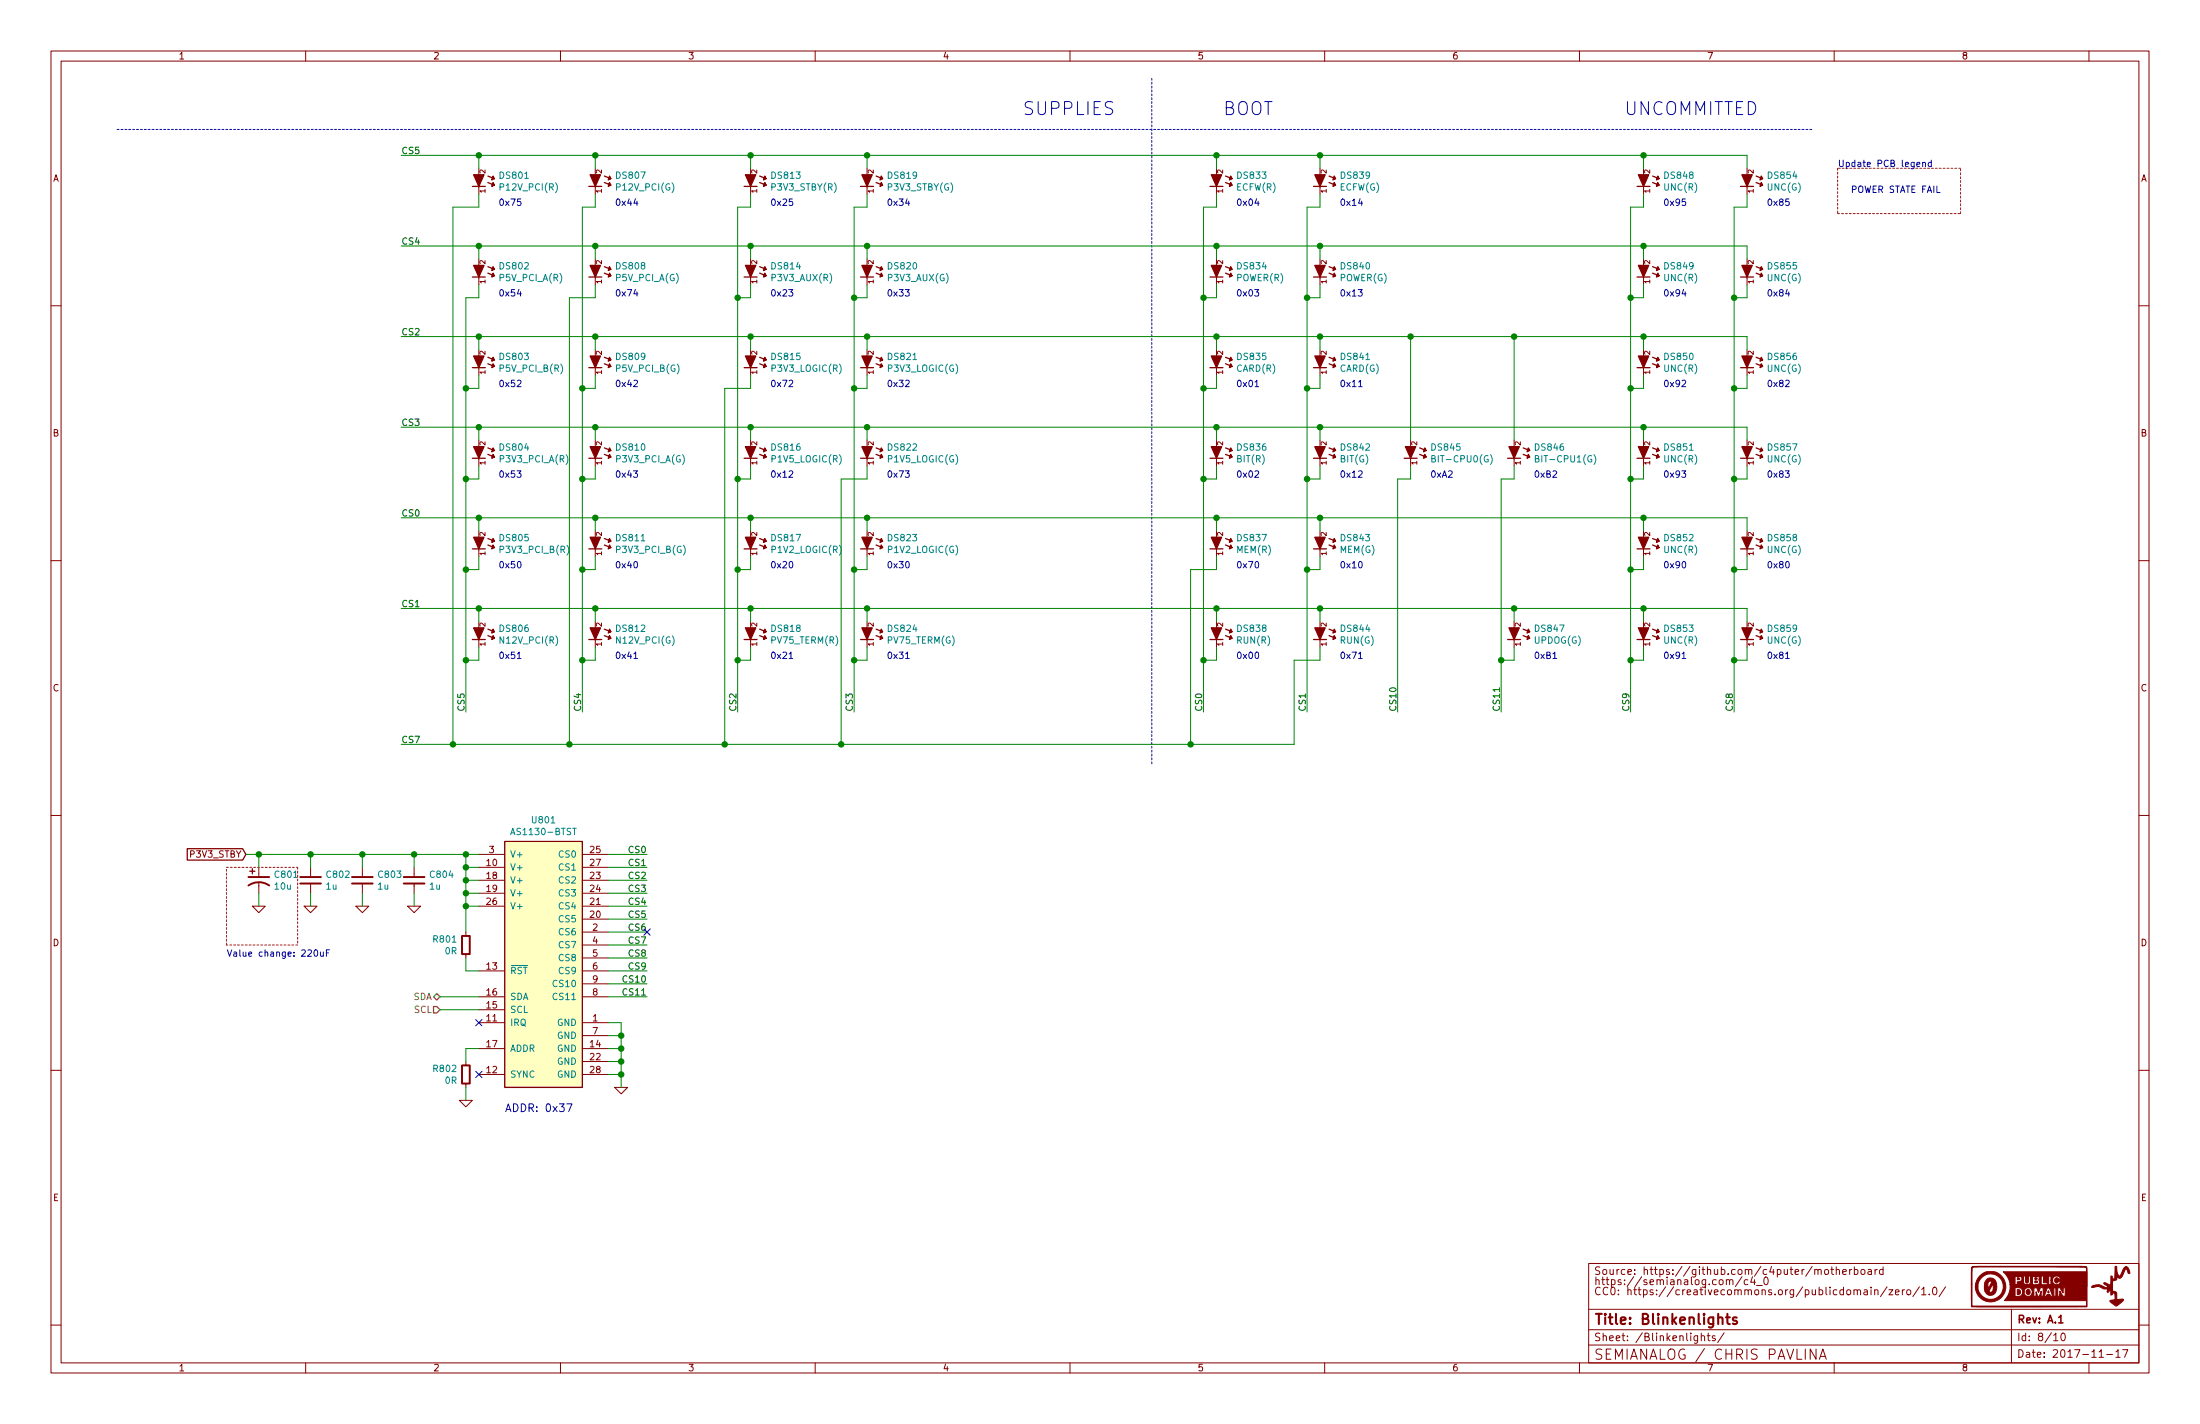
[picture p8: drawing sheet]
EESchema Schematic File Version 4
LIBS:motherboard-cache
EELAYER 26 0
EELAYER END
$Descr B 17000 11000
encoding utf-8
Sheet 8 10
Title "Blinkenlights"
Date "2017-11-17"
Rev "A.1"
Comp "SEMIANALOG / CHRIS PAVLINA"
Comment1 ""
Comment2 "CC0: https://creativecommons.org/publicdomain/zero/1.0/"
Comment3 "https://semianalog.com/c4_0"
Comment4 "Source: https://github.com/c4puter/motherboard"
$EndDescr
$Comp
L semi-opto-generic:LED-0603 DS833
U 1 1
P 9400 1400
F 0 "DS833" H 9550 1446 50  0000 L CNN
F 1 "ECFW(R)" H 9550 1355 50  0000 L CNN
F 2 "smd-semi:LED-0603" H 9400 1250 50  0001 C CNN
F 3 "" H 9400 1400 60  0000 C CNN
F 4 "LED RED [0603]" H 9400 1150 60  0001 C CNN "BOM"
	1    9400 1400
	1    0    0    -1  
$EndComp
$Comp
L semi-opto-generic:LED-0603 DS839
U 1 1
P 10200 1400
F 0 "DS839" H 10350 1446 50  0000 L CNN
F 1 "ECFW(G)" H 10350 1355 50  0000 L CNN
F 2 "smd-semi:LED-0603" H 10200 1250 50  0001 C CNN
F 3 "" H 10200 1400 60  0000 C CNN
F 4 "LED GREEN [0603]" H 10200 1150 60  0001 C CNN "BOM"
	1    10200 1400
	1    0    0    -1  
$EndComp
$Comp
L semi-opto-generic:LED-0603 DS834
U 1 1
P 9400 2100
F 0 "DS834" H 9550 2146 50  0000 L CNN
F 1 "POWER(R)" H 9550 2055 50  0000 L CNN
F 2 "smd-semi:LED-0603" H 9400 1950 50  0001 C CNN
F 3 "" H 9400 2100 60  0000 C CNN
F 4 "LED RED [0603]" H 9400 1850 60  0001 C CNN "BOM"
	1    9400 2100
	1    0    0    -1  
$EndComp
$Comp
L semi-opto-generic:LED-0603 DS840
U 1 1
P 10200 2100
F 0 "DS840" H 10350 2146 50  0000 L CNN
F 1 "POWER(G)" H 10350 2055 50  0000 L CNN
F 2 "smd-semi:LED-0603" H 10200 1950 50  0001 C CNN
F 3 "" H 10200 2100 60  0000 C CNN
F 4 "LED GREEN [0603]" H 10200 1850 60  0001 C CNN "BOM"
	1    10200 2100
	1    0    0    -1  
$EndComp
$Comp
L semi-opto-generic:LED-0603 DS835
U 1 1
P 9400 2800
F 0 "DS835" H 9550 2846 50  0000 L CNN
F 1 "CARD(R)" H 9550 2755 50  0000 L CNN
F 2 "smd-semi:LED-0603" H 9400 2650 50  0001 C CNN
F 3 "" H 9400 2800 60  0000 C CNN
F 4 "LED RED [0603]" H 9400 2550 60  0001 C CNN "BOM"
	1    9400 2800
	1    0    0    -1  
$EndComp
$Comp
L semi-opto-generic:LED-0603 DS841
U 1 1
P 10200 2800
F 0 "DS841" H 10350 2846 50  0000 L CNN
F 1 "CARD(G)" H 10350 2755 50  0000 L CNN
F 2 "smd-semi:LED-0603" H 10200 2650 50  0001 C CNN
F 3 "" H 10200 2800 60  0000 C CNN
F 4 "LED GREEN [0603]" H 10200 2550 60  0001 C CNN "BOM"
	1    10200 2800
	1    0    0    -1  
$EndComp
$Comp
L semi-opto-generic:LED-0603 DS845
U 1 1
P 10900 3500
F 0 "DS845" H 11050 3546 50  0000 L CNN
F 1 "BIT-CPU0(G)" H 11050 3455 50  0000 L CNN
F 2 "smd-semi:LED-0603" H 10900 3350 50  0001 C CNN
F 3 "" H 10900 3500 60  0000 C CNN
F 4 "LED GREEN [0603]" H 10900 3250 60  0001 C CNN "BOM"
	1    10900 3500
	1    0    0    -1  
$EndComp
$Comp
L semi-opto-generic:LED-0603 DS846
U 1 1
P 11700 3500
F 0 "DS846" H 11850 3546 50  0000 L CNN
F 1 "BIT-CPU1(G)" H 11850 3455 50  0000 L CNN
F 2 "smd-semi:LED-0603" H 11700 3350 50  0001 C CNN
F 3 "" H 11700 3500 60  0000 C CNN
F 4 "LED GREEN [0603]" H 11700 3250 60  0001 C CNN "BOM"
	1    11700 3500
	1    0    0    -1  
$EndComp
$Comp
L semi-opto-generic:LED-0603 DS836
U 1 1
P 9400 3500
F 0 "DS836" H 9550 3546 50  0000 L CNN
F 1 "BIT(R)" H 9550 3455 50  0000 L CNN
F 2 "smd-semi:LED-0603" H 9400 3350 50  0001 C CNN
F 3 "" H 9400 3500 60  0000 C CNN
F 4 "LED RED [0603]" H 9400 3250 60  0001 C CNN "BOM"
	1    9400 3500
	1    0    0    -1  
$EndComp
$Comp
L semi-opto-generic:LED-0603 DS842
U 1 1
P 10200 3500
F 0 "DS842" H 10350 3546 50  0000 L CNN
F 1 "BIT(G)" H 10350 3455 50  0000 L CNN
F 2 "smd-semi:LED-0603" H 10200 3350 50  0001 C CNN
F 3 "" H 10200 3500 60  0000 C CNN
F 4 "LED GREEN [0603]" H 10200 3250 60  0001 C CNN "BOM"
	1    10200 3500
	1    0    0    -1  
$EndComp
$Comp
L semi-opto-generic:LED-0603 DS837
U 1 1
P 9400 4200
F 0 "DS837" H 9550 4246 50  0000 L CNN
F 1 "MEM(R)" H 9550 4155 50  0000 L CNN
F 2 "smd-semi:LED-0603" H 9400 4050 50  0001 C CNN
F 3 "" H 9400 4200 60  0000 C CNN
F 4 "LED RED [0603]" H 9400 3950 60  0001 C CNN "BOM"
	1    9400 4200
	1    0    0    -1  
$EndComp
$Comp
L semi-opto-generic:LED-0603 DS843
U 1 1
P 10200 4200
F 0 "DS843" H 10350 4246 50  0000 L CNN
F 1 "MEM(G)" H 10350 4155 50  0000 L CNN
F 2 "smd-semi:LED-0603" H 10200 4050 50  0001 C CNN
F 3 "" H 10200 4200 60  0000 C CNN
F 4 "LED GREEN [0603]" H 10200 3950 60  0001 C CNN "BOM"
	1    10200 4200
	1    0    0    -1  
$EndComp
$Comp
L semi-opto-generic:LED-0603 DS847
U 1 1
P 11700 4900
F 0 "DS847" H 11850 4946 50  0000 L CNN
F 1 "UPDOG(G)" H 11850 4855 50  0000 L CNN
F 2 "smd-semi:LED-0603" H 11700 4750 50  0001 C CNN
F 3 "" H 11700 4900 60  0000 C CNN
F 4 "LED GREEN [0603]" H 11700 4650 60  0001 C CNN "BOM"
	1    11700 4900
	1    0    0    -1  
$EndComp
$Comp
L semi-opto-generic:LED-0603 DS838
U 1 1
P 9400 4900
F 0 "DS838" H 9550 4946 50  0000 L CNN
F 1 "RUN(R)" H 9550 4855 50  0000 L CNN
F 2 "smd-semi:LED-0603" H 9400 4750 50  0001 C CNN
F 3 "" H 9400 4900 60  0000 C CNN
F 4 "LED RED [0603]" H 9400 4650 60  0001 C CNN "BOM"
	1    9400 4900
	1    0    0    -1  
$EndComp
$Comp
L semi-opto-generic:LED-0603 DS844
U 1 1
P 10200 4900
F 0 "DS844" H 10350 4946 50  0000 L CNN
F 1 "RUN(G)" H 10350 4855 50  0000 L CNN
F 2 "smd-semi:LED-0603" H 10200 4750 50  0001 C CNN
F 3 "" H 10200 4900 60  0000 C CNN
F 4 "LED GREEN [0603]" H 10200 4650 60  0001 C CNN "BOM"
	1    10200 4900
	1    0    0    -1  
$EndComp
$Comp
L semi-opto-generic:LED-0603 DS848
U 1 1
P 12700 1400
F 0 "DS848" H 12850 1446 50  0000 L CNN
F 1 "UNC(R)" H 12850 1355 50  0000 L CNN
F 2 "smd-semi:LED-0603" H 12700 1250 50  0001 C CNN
F 3 "" H 12700 1400 60  0000 C CNN
F 4 "LED RED [0603]" H 12700 1150 60  0001 C CNN "BOM"
	1    12700 1400
	1    0    0    -1  
$EndComp
$Comp
L semi-opto-generic:LED-0603 DS854
U 1 1
P 13500 1400
F 0 "DS854" H 13650 1446 50  0000 L CNN
F 1 "UNC(G)" H 13650 1355 50  0000 L CNN
F 2 "smd-semi:LED-0603" H 13500 1250 50  0001 C CNN
F 3 "" H 13500 1400 60  0000 C CNN
F 4 "LED GREEN [0603]" H 13500 1150 60  0001 C CNN "BOM"
	1    13500 1400
	1    0    0    -1  
$EndComp
$Comp
L semi-opto-generic:LED-0603 DS849
U 1 1
P 12700 2100
F 0 "DS849" H 12850 2146 50  0000 L CNN
F 1 "UNC(R)" H 12850 2055 50  0000 L CNN
F 2 "smd-semi:LED-0603" H 12700 1950 50  0001 C CNN
F 3 "" H 12700 2100 60  0000 C CNN
F 4 "LED RED [0603]" H 12700 1850 60  0001 C CNN "BOM"
	1    12700 2100
	1    0    0    -1  
$EndComp
$Comp
L semi-opto-generic:LED-0603 DS855
U 1 1
P 13500 2100
F 0 "DS855" H 13650 2146 50  0000 L CNN
F 1 "UNC(G)" H 13650 2055 50  0000 L CNN
F 2 "smd-semi:LED-0603" H 13500 1950 50  0001 C CNN
F 3 "" H 13500 2100 60  0000 C CNN
F 4 "LED GREEN [0603]" H 13500 1850 60  0001 C CNN "BOM"
	1    13500 2100
	1    0    0    -1  
$EndComp
$Comp
L semi-opto-generic:LED-0603 DS850
U 1 1
P 12700 2800
F 0 "DS850" H 12850 2846 50  0000 L CNN
F 1 "UNC(R)" H 12850 2755 50  0000 L CNN
F 2 "smd-semi:LED-0603" H 12700 2650 50  0001 C CNN
F 3 "" H 12700 2800 60  0000 C CNN
F 4 "LED RED [0603]" H 12700 2550 60  0001 C CNN "BOM"
	1    12700 2800
	1    0    0    -1  
$EndComp
$Comp
L semi-opto-generic:LED-0603 DS856
U 1 1
P 13500 2800
F 0 "DS856" H 13650 2846 50  0000 L CNN
F 1 "UNC(G)" H 13650 2755 50  0000 L CNN
F 2 "smd-semi:LED-0603" H 13500 2650 50  0001 C CNN
F 3 "" H 13500 2800 60  0000 C CNN
F 4 "LED GREEN [0603]" H 13500 2550 60  0001 C CNN "BOM"
	1    13500 2800
	1    0    0    -1  
$EndComp
$Comp
L semi-opto-generic:LED-0603 DS851
U 1 1
P 12700 3500
F 0 "DS851" H 12850 3546 50  0000 L CNN
F 1 "UNC(R)" H 12850 3455 50  0000 L CNN
F 2 "smd-semi:LED-0603" H 12700 3350 50  0001 C CNN
F 3 "" H 12700 3500 60  0000 C CNN
F 4 "LED RED [0603]" H 12700 3250 60  0001 C CNN "BOM"
	1    12700 3500
	1    0    0    -1  
$EndComp
$Comp
L semi-opto-generic:LED-0603 DS857
U 1 1
P 13500 3500
F 0 "DS857" H 13650 3546 50  0000 L CNN
F 1 "UNC(G)" H 13650 3455 50  0000 L CNN
F 2 "smd-semi:LED-0603" H 13500 3350 50  0001 C CNN
F 3 "" H 13500 3500 60  0000 C CNN
F 4 "LED GREEN [0603]" H 13500 3250 60  0001 C CNN "BOM"
	1    13500 3500
	1    0    0    -1  
$EndComp
$Comp
L semi-opto-generic:LED-0603 DS852
U 1 1
P 12700 4200
F 0 "DS852" H 12850 4246 50  0000 L CNN
F 1 "UNC(R)" H 12850 4155 50  0000 L CNN
F 2 "smd-semi:LED-0603" H 12700 4050 50  0001 C CNN
F 3 "" H 12700 4200 60  0000 C CNN
F 4 "LED RED [0603]" H 12700 3950 60  0001 C CNN "BOM"
	1    12700 4200
	1    0    0    -1  
$EndComp
$Comp
L semi-opto-generic:LED-0603 DS858
U 1 1
P 13500 4200
F 0 "DS858" H 13650 4246 50  0000 L CNN
F 1 "UNC(G)" H 13650 4155 50  0000 L CNN
F 2 "smd-semi:LED-0603" H 13500 4050 50  0001 C CNN
F 3 "" H 13500 4200 60  0000 C CNN
F 4 "LED GREEN [0603]" H 13500 3950 60  0001 C CNN "BOM"
	1    13500 4200
	1    0    0    -1  
$EndComp
$Comp
L semi-opto-generic:LED-0603 DS853
U 1 1
P 12700 4900
F 0 "DS853" H 12850 4946 50  0000 L CNN
F 1 "UNC(R)" H 12850 4855 50  0000 L CNN
F 2 "smd-semi:LED-0603" H 12700 4750 50  0001 C CNN
F 3 "" H 12700 4900 60  0000 C CNN
F 4 "LED RED [0603]" H 12700 4650 60  0001 C CNN "BOM"
	1    12700 4900
	1    0    0    -1  
$EndComp
$Comp
L semi-opto-generic:LED-0603 DS859
U 1 1
P 13500 4900
F 0 "DS859" H 13650 4946 50  0000 L CNN
F 1 "UNC(G)" H 13650 4855 50  0000 L CNN
F 2 "smd-semi:LED-0603" H 13500 4750 50  0001 C CNN
F 3 "" H 13500 4900 60  0000 C CNN
F 4 "LED GREEN [0603]" H 13500 4650 60  0001 C CNN "BOM"
	1    13500 4900
	1    0    0    -1  
$EndComp
Text HLabel 3400 7700 0    50   BiDi ~ 0
SDA
Text HLabel 3400 7800 0    50   Input ~ 0
SCL
Text GLabel 1900 6600 0    50   Input ~ 0
P3V3_STBY
Text Notes 7900 900  0    100  ~ 0
SUPPLIES
Text Notes 9450 900  0    100  ~ 0
BOOT
Text Notes 12550 900  0    100  ~ 0
UNCOMMITTED
$Comp
L AMS:AS1130-BTST U801
U 1 1
P 4200 6600
F 0 "U801" H 4200 6867 50  0000 C CNN
F 1 "AS1130-BTST" H 4200 6776 50  0000 C CNN
F 2 "IPC7351-Nominal:SOP65P640X120-28" H 4200 4700 50  0001 C CNN
F 3 "http://ams.com/eng/content/download/185846/834724/105034" H 4200 4600 50  0001 C CNN
	1    4200 6600
	1    0    0    -1  
$EndComp
$Comp
L power:GND #PWR806
U 1 1
P 4800 8400
F 0 "#PWR806" H 4800 8400 30  0001 C CNN
F 1 "GND" H 4800 8330 30  0001 C CNN
F 2 "" H 4800 8400 60  0000 C CNN
F 3 "" H 4800 8400 60  0000 C CNN
	1    4800 8400
	1    0    0    -1  
$EndComp
$Comp
L pasv-res:R-0402 R?
U 1 1
P 3600 7300
AR Path="/5765C2BD/57B7C607" Ref="R?"  Part="1" 
AR Path="/57B7C607" Ref="R?"  Part="1" 
AR Path="/577C2AEA/57B7C607" Ref="R801"  Part="1" 
F 0 "R801" H 3537 7346 50  0000 R CNN
F 1 "0R" H 3537 7255 50  0000 R CNN
F 2 "IPC7351-Nominal:RESC1005X40" H 3600 7300 50  0001 C CNN
F 3 "" H 3600 7350 60  0000 C CNN
F 4 "RES SMD 0R [0402]" H 4350 7850 60  0001 C CNN "BOM"
	1    3600 7300
	1    0    0    -1  
$EndComp
NoConn ~ 3700 7900
NoConn ~ 3700 8300
Text Notes 3900 8600 0    60   ~ 0
ADDR: 0x37
$Comp
L pasv-cap:C-TANT-AVX-B C801
U 1 1
P 2000 6800
F 0 "C801" H 2113 6846 50  0000 L CNN
F 1 "10u" H 2113 6755 50  0000 L CNN
F 2 "IPC7351-Nominal:CAPMP3528X210" H 2000 6650 50  0001 C CNN
F 3 "" H 1990 6775 60  0000 C CNN
F 4 "CAP TANT 10u 16V 10% [3528]" H 2000 6550 60  0001 C CNN "BOM"
	1    2000 6800
	1    0    0    -1  
$EndComp
$Comp
L power:GND #PWR801
U 1 1
P 2000 7000
F 0 "#PWR801" H 2000 7000 30  0001 C CNN
F 1 "GND" H 2000 6930 30  0001 C CNN
F 2 "" H 2000 7000 60  0000 C CNN
F 3 "" H 2000 7000 60  0000 C CNN
	1    2000 7000
	1    0    0    -1  
$EndComp
$Comp
L pasv-cap:C-0402 C?
U 1 1
P 2400 6800
AR Path="/5765A5BA/57B822A9" Ref="C?"  Part="1" 
AR Path="/5765B2E6/57B822A9" Ref="C?"  Part="1" 
AR Path="/5765C2BD/57B822A9" Ref="C?"  Part="1" 
AR Path="/57B822A9" Ref="C?"  Part="1" 
AR Path="/577C2AEA/57B822A9" Ref="C802"  Part="1" 
F 0 "C802" H 2513 6846 50  0000 L CNN
F 1 "1u" H 2513 6755 50  0000 L CNN
F 2 "IPC7351-Nominal:CAPC1005X55" H 2400 6800 50  0001 C CNN
F 3 "http://psearch.en.murata.com/capacitor/product/GRM155C80J105KE15%23.html" H 2390 6775 60  0001 C CNN
F 4 "DIST DIGIKEY 490-6281-1-ND" H 3200 7350 60  0001 C CNN "BOM"
	1    2400 6800
	1    0    0    -1  
$EndComp
$Comp
L pasv-cap:C-0402 C?
U 1 1
P 2800 6800
AR Path="/5765A5BA/57B8242C" Ref="C?"  Part="1" 
AR Path="/5765B2E6/57B8242C" Ref="C?"  Part="1" 
AR Path="/5765C2BD/57B8242C" Ref="C?"  Part="1" 
AR Path="/57B8242C" Ref="C?"  Part="1" 
AR Path="/577C2AEA/57B8242C" Ref="C803"  Part="1" 
F 0 "C803" H 2913 6846 50  0000 L CNN
F 1 "1u" H 2913 6755 50  0000 L CNN
F 2 "IPC7351-Nominal:CAPC1005X55" H 2800 6800 50  0001 C CNN
F 3 "http://psearch.en.murata.com/capacitor/product/GRM155C80J105KE15%23.html" H 2790 6775 60  0001 C CNN
F 4 "DIST DIGIKEY 490-6281-1-ND" H 3600 7350 60  0001 C CNN "BOM"
	1    2800 6800
	1    0    0    -1  
$EndComp
$Comp
L pasv-cap:C-0402 C?
U 1 1
P 3200 6800
AR Path="/5765A5BA/57B82506" Ref="C?"  Part="1" 
AR Path="/5765B2E6/57B82506" Ref="C?"  Part="1" 
AR Path="/5765C2BD/57B82506" Ref="C?"  Part="1" 
AR Path="/57B82506" Ref="C?"  Part="1" 
AR Path="/577C2AEA/57B82506" Ref="C804"  Part="1" 
F 0 "C804" H 3313 6846 50  0000 L CNN
F 1 "1u" H 3313 6755 50  0000 L CNN
F 2 "IPC7351-Nominal:CAPC1005X55" H 3200 6800 50  0001 C CNN
F 3 "http://psearch.en.murata.com/capacitor/product/GRM155C80J105KE15%23.html" H 3190 6775 60  0001 C CNN
F 4 "DIST DIGIKEY 490-6281-1-ND" H 4000 7350 60  0001 C CNN "BOM"
	1    3200 6800
	1    0    0    -1  
$EndComp
$Comp
L power:GND #PWR802
U 1 1
P 2400 7000
F 0 "#PWR802" H 2400 7000 30  0001 C CNN
F 1 "GND" H 2400 6930 30  0001 C CNN
F 2 "" H 2400 7000 60  0000 C CNN
F 3 "" H 2400 7000 60  0000 C CNN
	1    2400 7000
	1    0    0    -1  
$EndComp
$Comp
L power:GND #PWR803
U 1 1
P 2800 7000
F 0 "#PWR803" H 2800 7000 30  0001 C CNN
F 1 "GND" H 2800 6930 30  0001 C CNN
F 2 "" H 2800 7000 60  0000 C CNN
F 3 "" H 2800 7000 60  0000 C CNN
	1    2800 7000
	1    0    0    -1  
$EndComp
$Comp
L power:GND #PWR804
U 1 1
P 3200 7000
F 0 "#PWR804" H 3200 7000 30  0001 C CNN
F 1 "GND" H 3200 6930 30  0001 C CNN
F 2 "" H 3200 7000 60  0000 C CNN
F 3 "" H 3200 7000 60  0000 C CNN
	1    3200 7000
	1    0    0    -1  
$EndComp
$Comp
L pasv-res:R-0402 R?
U 1 1
P 3600 8300
AR Path="/5765C2BD/57B84DC6" Ref="R?"  Part="1" 
AR Path="/57B84DC6" Ref="R?"  Part="1" 
AR Path="/577C2AEA/57B84DC6" Ref="R802"  Part="1" 
F 0 "R802" H 3537 8346 50  0000 R CNN
F 1 "0R" H 3537 8255 50  0000 R CNN
F 2 "IPC7351-Nominal:RESC1005X40" H 3600 8300 50  0001 C CNN
F 3 "" H 3600 8350 60  0000 C CNN
F 4 "RES SMD 0R [0402]" H 4350 8850 60  0001 C CNN "BOM"
	1    3600 8300
	1    0    0    -1  
$EndComp
$Comp
L power:GND #PWR805
U 1 1
P 3600 8500
F 0 "#PWR805" H 3600 8500 30  0001 C CNN
F 1 "GND" H 3600 8430 30  0001 C CNN
F 2 "" H 3600 8500 60  0000 C CNN
F 3 "" H 3600 8500 60  0000 C CNN
	1    3600 8500
	1    0    0    -1  
$EndComp
Text Label 5000 6600 2    50   ~ 0
CS0
Text Label 5000 6700 2    50   ~ 0
CS1
Text Label 5000 6800 2    50   ~ 0
CS2
Text Label 5000 6900 2    50   ~ 0
CS3
Text Label 5000 7000 2    50   ~ 0
CS4
Text Label 5000 7100 2    50   ~ 0
CS5
Text Label 5000 7200 2    50   ~ 0
CS6
Text Label 5000 7300 2    50   ~ 0
CS7
Text Label 5000 7400 2    50   ~ 0
CS8
Text Label 5000 7500 2    50   ~ 0
CS9
Text Label 5000 7600 2    50   ~ 0
CS10
Text Label 5000 7700 2    50   ~ 0
CS11
$Comp
L semi-opto-generic:LED-0603 DS801
U 1 1
P 3700 1400
F 0 "DS801" H 3850 1446 50  0000 L CNN
F 1 "P12V_PCI(R)" H 3850 1355 50  0000 L CNN
F 2 "smd-semi:LED-0603" H 3700 1250 50  0001 C CNN
F 3 "" H 3700 1400 60  0000 C CNN
F 4 "LED RED [0603]" H 3700 1150 60  0001 C CNN "BOM"
	1    3700 1400
	1    0    0    -1  
$EndComp
$Comp
L semi-opto-generic:LED-0603 DS807
U 1 1
P 4600 1400
F 0 "DS807" H 4750 1446 50  0000 L CNN
F 1 "P12V_PCI(G)" H 4750 1355 50  0000 L CNN
F 2 "smd-semi:LED-0603" H 4600 1250 50  0001 C CNN
F 3 "" H 4600 1400 60  0000 C CNN
F 4 "LED GREEN [0603]" H 4600 1150 60  0001 C CNN "BOM"
	1    4600 1400
	1    0    0    -1  
$EndComp
$Comp
L semi-opto-generic:LED-0603 DS802
U 1 1
P 3700 2100
F 0 "DS802" H 3850 2146 50  0000 L CNN
F 1 "P5V_PCI_A(R)" H 3850 2055 50  0000 L CNN
F 2 "smd-semi:LED-0603" H 3700 1950 50  0001 C CNN
F 3 "" H 3700 2100 60  0000 C CNN
F 4 "LED RED [0603]" H 3700 1850 60  0001 C CNN "BOM"
	1    3700 2100
	1    0    0    -1  
$EndComp
$Comp
L semi-opto-generic:LED-0603 DS808
U 1 1
P 4600 2100
F 0 "DS808" H 4750 2146 50  0000 L CNN
F 1 "P5V_PCI_A(G)" H 4750 2055 50  0000 L CNN
F 2 "smd-semi:LED-0603" H 4600 1950 50  0001 C CNN
F 3 "" H 4600 2100 60  0000 C CNN
F 4 "LED GREEN [0603]" H 4600 1850 60  0001 C CNN "BOM"
	1    4600 2100
	1    0    0    -1  
$EndComp
$Comp
L semi-opto-generic:LED-0603 DS803
U 1 1
P 3700 2800
F 0 "DS803" H 3850 2846 50  0000 L CNN
F 1 "P5V_PCI_B(R)" H 3850 2755 50  0000 L CNN
F 2 "smd-semi:LED-0603" H 3700 2650 50  0001 C CNN
F 3 "" H 3700 2800 60  0000 C CNN
F 4 "LED RED [0603]" H 3700 2550 60  0001 C CNN "BOM"
	1    3700 2800
	1    0    0    -1  
$EndComp
$Comp
L semi-opto-generic:LED-0603 DS809
U 1 1
P 4600 2800
F 0 "DS809" H 4750 2846 50  0000 L CNN
F 1 "P5V_PCI_B(G)" H 4750 2755 50  0000 L CNN
F 2 "smd-semi:LED-0603" H 4600 2650 50  0001 C CNN
F 3 "" H 4600 2800 60  0000 C CNN
F 4 "LED GREEN [0603]" H 4600 2550 60  0001 C CNN "BOM"
	1    4600 2800
	1    0    0    -1  
$EndComp
$Comp
L semi-opto-generic:LED-0603 DS804
U 1 1
P 3700 3500
F 0 "DS804" H 3850 3546 50  0000 L CNN
F 1 "P3V3_PCI_A(R)" H 3850 3455 50  0000 L CNN
F 2 "smd-semi:LED-0603" H 3700 3350 50  0001 C CNN
F 3 "" H 3700 3500 60  0000 C CNN
F 4 "LED RED [0603]" H 3700 3250 60  0001 C CNN "BOM"
	1    3700 3500
	1    0    0    -1  
$EndComp
$Comp
L semi-opto-generic:LED-0603 DS810
U 1 1
P 4600 3500
F 0 "DS810" H 4750 3546 50  0000 L CNN
F 1 "P3V3_PCI_A(G)" H 4750 3455 50  0000 L CNN
F 2 "smd-semi:LED-0603" H 4600 3350 50  0001 C CNN
F 3 "" H 4600 3500 60  0000 C CNN
F 4 "LED GREEN [0603]" H 4600 3250 60  0001 C CNN "BOM"
	1    4600 3500
	1    0    0    -1  
$EndComp
$Comp
L semi-opto-generic:LED-0603 DS805
U 1 1
P 3700 4200
F 0 "DS805" H 3850 4246 50  0000 L CNN
F 1 "P3V3_PCI_B(R)" H 3850 4155 50  0000 L CNN
F 2 "smd-semi:LED-0603" H 3700 4050 50  0001 C CNN
F 3 "" H 3700 4200 60  0000 C CNN
F 4 "LED RED [0603]" H 3700 3950 60  0001 C CNN "BOM"
	1    3700 4200
	1    0    0    -1  
$EndComp
$Comp
L semi-opto-generic:LED-0603 DS811
U 1 1
P 4600 4200
F 0 "DS811" H 4750 4246 50  0000 L CNN
F 1 "P3V3_PCI_B(G)" H 4750 4155 50  0000 L CNN
F 2 "smd-semi:LED-0603" H 4600 4050 50  0001 C CNN
F 3 "" H 4600 4200 60  0000 C CNN
F 4 "LED GREEN [0603]" H 4600 3950 60  0001 C CNN "BOM"
	1    4600 4200
	1    0    0    -1  
$EndComp
$Comp
L semi-opto-generic:LED-0603 DS806
U 1 1
P 3700 4900
F 0 "DS806" H 3850 4946 50  0000 L CNN
F 1 "N12V_PCI(R)" H 3850 4855 50  0000 L CNN
F 2 "smd-semi:LED-0603" H 3700 4750 50  0001 C CNN
F 3 "" H 3700 4900 60  0000 C CNN
F 4 "LED RED [0603]" H 3700 4650 60  0001 C CNN "BOM"
	1    3700 4900
	1    0    0    -1  
$EndComp
$Comp
L semi-opto-generic:LED-0603 DS812
U 1 1
P 4600 4900
F 0 "DS812" H 4750 4946 50  0000 L CNN
F 1 "N12V_PCI(G)" H 4750 4855 50  0000 L CNN
F 2 "smd-semi:LED-0603" H 4600 4750 50  0001 C CNN
F 3 "" H 4600 4900 60  0000 C CNN
F 4 "LED GREEN [0603]" H 4600 4650 60  0001 C CNN "BOM"
	1    4600 4900
	1    0    0    -1  
$EndComp
$Comp
L semi-opto-generic:LED-0603 DS813
U 1 1
P 5800 1400
F 0 "DS813" H 5950 1446 50  0000 L CNN
F 1 "P3V3_STBY(R)" H 5950 1355 50  0000 L CNN
F 2 "smd-semi:LED-0603" H 5800 1250 50  0001 C CNN
F 3 "" H 5800 1400 60  0000 C CNN
F 4 "LED RED [0603]" H 5800 1150 60  0001 C CNN "BOM"
	1    5800 1400
	1    0    0    -1  
$EndComp
$Comp
L semi-opto-generic:LED-0603 DS819
U 1 1
P 6700 1400
F 0 "DS819" H 6850 1446 50  0000 L CNN
F 1 "P3V3_STBY(G)" H 6850 1355 50  0000 L CNN
F 2 "smd-semi:LED-0603" H 6700 1250 50  0001 C CNN
F 3 "" H 6700 1400 60  0000 C CNN
F 4 "LED GREEN [0603]" H 6700 1150 60  0001 C CNN "BOM"
	1    6700 1400
	1    0    0    -1  
$EndComp
$Comp
L semi-opto-generic:LED-0603 DS814
U 1 1
P 5800 2100
F 0 "DS814" H 5950 2146 50  0000 L CNN
F 1 "P3V3_AUX(R)" H 5950 2055 50  0000 L CNN
F 2 "smd-semi:LED-0603" H 5800 1950 50  0001 C CNN
F 3 "" H 5800 2100 60  0000 C CNN
F 4 "LED RED [0603]" H 5800 1850 60  0001 C CNN "BOM"
	1    5800 2100
	1    0    0    -1  
$EndComp
$Comp
L semi-opto-generic:LED-0603 DS820
U 1 1
P 6700 2100
F 0 "DS820" H 6850 2146 50  0000 L CNN
F 1 "P3V3_AUX(G)" H 6850 2055 50  0000 L CNN
F 2 "smd-semi:LED-0603" H 6700 1950 50  0001 C CNN
F 3 "" H 6700 2100 60  0000 C CNN
F 4 "LED GREEN [0603]" H 6700 1850 60  0001 C CNN "BOM"
	1    6700 2100
	1    0    0    -1  
$EndComp
$Comp
L semi-opto-generic:LED-0603 DS815
U 1 1
P 5800 2800
F 0 "DS815" H 5950 2846 50  0000 L CNN
F 1 "P3V3_LOGIC(R)" H 5950 2755 50  0000 L CNN
F 2 "smd-semi:LED-0603" H 5800 2650 50  0001 C CNN
F 3 "" H 5800 2800 60  0000 C CNN
F 4 "LED RED [0603]" H 5800 2550 60  0001 C CNN "BOM"
	1    5800 2800
	1    0    0    -1  
$EndComp
$Comp
L semi-opto-generic:LED-0603 DS821
U 1 1
P 6700 2800
F 0 "DS821" H 6850 2846 50  0000 L CNN
F 1 "P3V3_LOGIC(G)" H 6850 2755 50  0000 L CNN
F 2 "smd-semi:LED-0603" H 6700 2650 50  0001 C CNN
F 3 "" H 6700 2800 60  0000 C CNN
F 4 "LED GREEN [0603]" H 6700 2550 60  0001 C CNN "BOM"
	1    6700 2800
	1    0    0    -1  
$EndComp
$Comp
L semi-opto-generic:LED-0603 DS816
U 1 1
P 5800 3500
F 0 "DS816" H 5950 3546 50  0000 L CNN
F 1 "P1V5_LOGIC(R)" H 5950 3455 50  0000 L CNN
F 2 "smd-semi:LED-0603" H 5800 3350 50  0001 C CNN
F 3 "" H 5800 3500 60  0000 C CNN
F 4 "LED RED [0603]" H 5800 3250 60  0001 C CNN "BOM"
	1    5800 3500
	1    0    0    -1  
$EndComp
$Comp
L semi-opto-generic:LED-0603 DS822
U 1 1
P 6700 3500
F 0 "DS822" H 6850 3546 50  0000 L CNN
F 1 "P1V5_LOGIC(G)" H 6850 3455 50  0000 L CNN
F 2 "smd-semi:LED-0603" H 6700 3350 50  0001 C CNN
F 3 "" H 6700 3500 60  0000 C CNN
F 4 "LED GREEN [0603]" H 6700 3250 60  0001 C CNN "BOM"
	1    6700 3500
	1    0    0    -1  
$EndComp
$Comp
L semi-opto-generic:LED-0603 DS817
U 1 1
P 5800 4200
F 0 "DS817" H 5950 4246 50  0000 L CNN
F 1 "P1V2_LOGIC(R)" H 5950 4155 50  0000 L CNN
F 2 "smd-semi:LED-0603" H 5800 4050 50  0001 C CNN
F 3 "" H 5800 4200 60  0000 C CNN
F 4 "LED RED [0603]" H 5800 3950 60  0001 C CNN "BOM"
	1    5800 4200
	1    0    0    -1  
$EndComp
$Comp
L semi-opto-generic:LED-0603 DS823
U 1 1
P 6700 4200
F 0 "DS823" H 6850 4246 50  0000 L CNN
F 1 "P1V2_LOGIC(G)" H 6850 4155 50  0000 L CNN
F 2 "smd-semi:LED-0603" H 6700 4050 50  0001 C CNN
F 3 "" H 6700 4200 60  0000 C CNN
F 4 "LED GREEN [0603]" H 6700 3950 60  0001 C CNN "BOM"
	1    6700 4200
	1    0    0    -1  
$EndComp
$Comp
L semi-opto-generic:LED-0603 DS818
U 1 1
P 5800 4900
F 0 "DS818" H 5950 4946 50  0000 L CNN
F 1 "PV75_TERM(R)" H 5950 4855 50  0000 L CNN
F 2 "smd-semi:LED-0603" H 5800 4750 50  0001 C CNN
F 3 "" H 5800 4900 60  0000 C CNN
F 4 "LED RED [0603]" H 5800 4650 60  0001 C CNN "BOM"
	1    5800 4900
	1    0    0    -1  
$EndComp
$Comp
L semi-opto-generic:LED-0603 DS824
U 1 1
P 6700 4900
F 0 "DS824" H 6850 4946 50  0000 L CNN
F 1 "PV75_TERM(G)" H 6850 4855 50  0000 L CNN
F 2 "smd-semi:LED-0603" H 6700 4750 50  0001 C CNN
F 3 "" H 6700 4900 60  0000 C CNN
F 4 "LED GREEN [0603]" H 6700 4650 60  0001 C CNN "BOM"
	1    6700 4900
	1    0    0    -1  
$EndComp
Text Label 3600 5500 1    50   ~ 0
CS5
Text Label 4500 5500 1    50   ~ 0
CS4
Text Label 5700 5500 1    50   ~ 0
CS2
Text Label 6600 5500 1    50   ~ 0
CS3
Text Label 9300 5500 1    50   ~ 0
CS0
Text Label 10100 5500 1    50   ~ 0
CS1
Text Label 10800 5500 1    50   ~ 0
CS10
Text Label 11600 5500 1    50   ~ 0
CS11
Text Label 12600 5500 1    50   ~ 0
CS9
Text Label 13400 5500 1    50   ~ 0
CS8
Text Label 3100 1200 0    50   ~ 0
CS5
Text Label 3100 1900 0    50   ~ 0
CS4
Text Label 3100 2600 0    50   ~ 0
CS2
Text Label 3100 3300 0    50   ~ 0
CS3
Text Label 3100 4000 0    50   ~ 0
CS0
Text Label 3100 4700 0    50   ~ 0
CS1
Wire Wire Line
	3400 7800 3700 7800
Wire Wire Line
	3400 7700 3700 7700
Wire Notes Line
	8900 5900 8900 600 
Wire Notes Line
	14000 1000 900  1000
Wire Wire Line
	1900 6600 3700 6600
Wire Wire Line
	3600 6600 3600 7200
Wire Wire Line
	3600 7000 3700 7000
Connection ~ 3600 6600
Wire Wire Line
	3700 6900 3600 6900
Connection ~ 3600 6900
Wire Wire Line
	3700 6800 3600 6800
Connection ~ 3600 6800
Wire Wire Line
	3700 6700 3600 6700
Connection ~ 3600 6700
Wire Wire Line
	4800 7900 4800 8400
Wire Wire Line
	4800 7900 4700 7900
Wire Wire Line
	4700 8000 4800 8000
Connection ~ 4800 8000
Wire Wire Line
	4800 8100 4700 8100
Connection ~ 4800 8100
Wire Wire Line
	4700 8200 4800 8200
Connection ~ 4800 8200
Wire Wire Line
	4800 8300 4700 8300
Connection ~ 4800 8300
Connection ~ 3600 7000
Wire Wire Line
	3600 7400 3600 7500
Wire Wire Line
	3600 7500 3700 7500
Wire Wire Line
	3600 8200 3600 8100
Wire Wire Line
	3600 8100 3700 8100
Wire Wire Line
	2000 6700 2000 6600
Connection ~ 2000 6600
Wire Wire Line
	2000 7000 2000 6900
Wire Wire Line
	3200 6700 3200 6600
Connection ~ 3200 6600
Wire Wire Line
	2800 6700 2800 6600
Connection ~ 2800 6600
Wire Wire Line
	2400 6700 2400 6600
Connection ~ 2400 6600
Wire Wire Line
	2400 7000 2400 6900
Wire Wire Line
	3200 7000 3200 6900
Wire Wire Line
	2800 6900 2800 7000
Wire Wire Line
	3600 8500 3600 8400
Wire Wire Line
	5000 6600 4700 6600
Wire Wire Line
	5000 6700 4700 6700
Wire Wire Line
	5000 6800 4700 6800
Wire Wire Line
	5000 6900 4700 6900
Wire Wire Line
	5000 7000 4700 7000
Wire Wire Line
	5000 7100 4700 7100
Wire Wire Line
	5000 7200 4700 7200
Wire Wire Line
	5000 7300 4700 7300
Wire Wire Line
	5000 7400 4700 7400
Wire Wire Line
	5000 7500 4700 7500
Wire Wire Line
	5000 7600 4700 7600
Wire Wire Line
	5000 7700 4700 7700
Wire Wire Line
	3700 1300 3700 1200
Wire Wire Line
	3100 1200 13500 1200
Wire Wire Line
	4600 1200 4600 1300
Wire Wire Line
	5800 1200 5800 1300
Wire Wire Line
	6700 1200 6700 1300
Wire Wire Line
	9400 1200 9400 1300
Wire Wire Line
	10200 1200 10200 1300
Wire Wire Line
	12700 1200 12700 1300
Wire Wire Line
	13500 1200 13500 1300
Wire Wire Line
	13500 1900 13500 2000
Wire Wire Line
	3100 1900 13500 1900
Wire Wire Line
	12700 1900 12700 2000
Wire Wire Line
	9400 2000 9400 1900
Wire Wire Line
	10200 1900 10200 2000
Wire Wire Line
	13500 2600 13500 2700
Wire Wire Line
	3100 2600 13500 2600
Wire Wire Line
	12700 2600 12700 2700
Wire Wire Line
	11700 3400 11700 2600
Wire Wire Line
	10200 2700 10200 2600
Wire Wire Line
	9400 2600 9400 2700
Wire Wire Line
	6700 2700 6700 2600
Wire Wire Line
	5800 2600 5800 2700
Wire Wire Line
	4600 2700 4600 2600
Wire Wire Line
	3700 2600 3700 2700
Wire Wire Line
	6700 1900 6700 2000
Wire Wire Line
	5800 1900 5800 2000
Wire Wire Line
	4600 2000 4600 1900
Wire Wire Line
	3700 1900 3700 2000
Wire Wire Line
	6700 3300 6700 3400
Wire Wire Line
	3100 3300 13500 3300
Wire Wire Line
	5800 3300 5800 3400
Wire Wire Line
	4600 3400 4600 3300
Wire Wire Line
	3700 3300 3700 3400
Wire Wire Line
	6700 4000 6700 4100
Wire Wire Line
	3100 4000 13500 4000
Wire Wire Line
	5800 4000 5800 4100
Wire Wire Line
	4600 4100 4600 4000
Wire Wire Line
	3700 4000 3700 4100
Wire Wire Line
	6700 4700 6700 4800
Wire Wire Line
	3100 4700 13500 4700
Wire Wire Line
	5800 4700 5800 4800
Wire Wire Line
	4600 4800 4600 4700
Wire Wire Line
	3700 4700 3700 4800
Wire Wire Line
	13500 3300 13500 3400
Wire Wire Line
	12700 3300 12700 3400
Wire Wire Line
	9400 3300 9400 3400
Wire Wire Line
	10200 3300 10200 3400
Wire Wire Line
	13500 4000 13500 4100
Wire Wire Line
	12700 4000 12700 4100
Wire Wire Line
	9400 4100 9400 4000
Wire Wire Line
	10200 4000 10200 4100
Wire Wire Line
	13500 4700 13500 4800
Wire Wire Line
	12700 4700 12700 4800
Wire Wire Line
	9400 4700 9400 4800
Wire Wire Line
	10200 4700 10200 4800
Connection ~ 5800 1200
Connection ~ 4600 1200
Connection ~ 9400 1200
Connection ~ 6700 1200
Connection ~ 12700 1200
Connection ~ 10200 1200
Connection ~ 5800 1900
Connection ~ 4600 1900
Connection ~ 9400 1900
Connection ~ 6700 1900
Connection ~ 12700 1900
Connection ~ 10200 1900
Connection ~ 11700 2600
Connection ~ 12700 2600
Connection ~ 10200 2600
Connection ~ 10900 2600
Connection ~ 6700 2600
Connection ~ 9400 2600
Connection ~ 4600 2600
Connection ~ 5800 2600
Connection ~ 5800 3300
Connection ~ 4600 3300
Connection ~ 9400 3300
Connection ~ 6700 3300
Connection ~ 10200 3300
Connection ~ 10200 4000
Connection ~ 12700 4000
Connection ~ 6700 4000
Connection ~ 9400 4000
Connection ~ 4600 4000
Connection ~ 5800 4000
Connection ~ 5800 4700
Connection ~ 4600 4700
Connection ~ 9400 4700
Connection ~ 6700 4700
Wire Wire Line
	11700 4700 11700 4800
Connection ~ 10200 4700
Connection ~ 12700 4700
Connection ~ 11700 4700
Wire Wire Line
	3600 2300 3600 5500
Wire Wire Line
	3600 2300 3700 2300
Wire Wire Line
	3700 2300 3700 2200
Wire Wire Line
	3600 5100 3700 5100
Wire Wire Line
	3700 5100 3700 5000
Wire Wire Line
	3700 4300 3700 4400
Wire Wire Line
	3700 4400 3600 4400
Connection ~ 3600 4400
Wire Wire Line
	3700 3600 3700 3700
Wire Wire Line
	3700 3700 3600 3700
Connection ~ 3600 3700
Wire Wire Line
	3700 2900 3700 3000
Wire Wire Line
	3700 3000 3600 3000
Connection ~ 3600 3000
Wire Wire Line
	4600 1500 4600 1600
Wire Wire Line
	4600 1600 4500 1600
Wire Wire Line
	4500 1600 4500 5500
Wire Wire Line
	4500 5100 4600 5100
Wire Wire Line
	4600 5100 4600 5000
Wire Wire Line
	4600 4300 4600 4400
Wire Wire Line
	4600 4400 4500 4400
Connection ~ 4500 4400
Wire Wire Line
	4600 3600 4600 3700
Wire Wire Line
	4600 3700 4500 3700
Connection ~ 4500 3700
Wire Wire Line
	4600 2900 4600 3000
Wire Wire Line
	4600 3000 4500 3000
Connection ~ 4500 3000
Wire Wire Line
	5800 1500 5800 1600
Wire Wire Line
	5800 1600 5700 1600
Wire Wire Line
	5700 1600 5700 5500
Wire Wire Line
	5700 5100 5800 5100
Wire Wire Line
	5800 5100 5800 5000
Wire Wire Line
	5800 4300 5800 4400
Wire Wire Line
	5800 4400 5700 4400
Connection ~ 5700 4400
Wire Wire Line
	5800 3600 5800 3700
Wire Wire Line
	5800 3700 5700 3700
Connection ~ 5700 3700
Wire Wire Line
	5800 2200 5800 2300
Wire Wire Line
	5800 2300 5700 2300
Connection ~ 5700 2300
Wire Wire Line
	6700 1500 6700 1600
Wire Wire Line
	6700 1600 6600 1600
Wire Wire Line
	6600 1600 6600 5500
Wire Wire Line
	6600 5100 6700 5100
Wire Wire Line
	6700 5100 6700 5000
Wire Wire Line
	6700 4300 6700 4400
Wire Wire Line
	6700 4400 6600 4400
Connection ~ 6600 4400
Wire Wire Line
	6700 2900 6700 3000
Wire Wire Line
	6700 3000 6600 3000
Connection ~ 6600 3000
Wire Wire Line
	6700 2200 6700 2300
Wire Wire Line
	6700 2300 6600 2300
Connection ~ 6600 2300
Wire Wire Line
	9400 1500 9400 1600
Wire Wire Line
	9400 1600 9300 1600
Wire Wire Line
	9300 1600 9300 5500
Wire Wire Line
	9300 5100 9400 5100
Wire Wire Line
	9400 5100 9400 5000
Wire Wire Line
	9300 3700 9400 3700
Wire Wire Line
	9400 3700 9400 3600
Connection ~ 9300 3700
Wire Wire Line
	9400 2900 9400 3000
Wire Wire Line
	9400 3000 9300 3000
Connection ~ 9300 3000
Wire Wire Line
	9400 2200 9400 2300
Wire Wire Line
	9400 2300 9300 2300
Connection ~ 9300 2300
Wire Wire Line
	10200 1500 10200 1600
Wire Wire Line
	10200 1600 10100 1600
Wire Wire Line
	10100 1600 10100 5500
Wire Wire Line
	10200 4300 10200 4400
Wire Wire Line
	10200 4400 10100 4400
Connection ~ 10100 4400
Wire Wire Line
	10200 3600 10200 3700
Wire Wire Line
	10200 3700 10100 3700
Connection ~ 10100 3700
Wire Wire Line
	10200 2900 10200 3000
Wire Wire Line
	10200 3000 10100 3000
Connection ~ 10100 3000
Wire Wire Line
	10200 2200 10200 2300
Wire Wire Line
	10200 2300 10100 2300
Connection ~ 10100 2300
Wire Wire Line
	10900 3600 10900 3700
Wire Wire Line
	10900 3700 10800 3700
Wire Wire Line
	10800 3700 10800 5500
Wire Wire Line
	11700 3600 11700 3700
Wire Wire Line
	11700 3700 11600 3700
Wire Wire Line
	11600 3700 11600 5500
Wire Wire Line
	11600 5100 11700 5100
Wire Wire Line
	11700 5100 11700 5000
Wire Wire Line
	12700 1500 12700 1600
Wire Wire Line
	12700 1600 12600 1600
Wire Wire Line
	12600 1600 12600 5500
Wire Wire Line
	12600 5100 12700 5100
Wire Wire Line
	12700 5100 12700 5000
Wire Wire Line
	12700 4300 12700 4400
Wire Wire Line
	12700 4400 12600 4400
Connection ~ 12600 4400
Wire Wire Line
	12700 3600 12700 3700
Wire Wire Line
	12700 3700 12600 3700
Connection ~ 12600 3700
Wire Wire Line
	12700 2900 12700 3000
Wire Wire Line
	12700 3000 12600 3000
Connection ~ 12600 3000
Wire Wire Line
	12700 2200 12700 2300
Wire Wire Line
	12700 2300 12600 2300
Connection ~ 12600 2300
Wire Wire Line
	13500 1500 13500 1600
Wire Wire Line
	13500 1600 13400 1600
Wire Wire Line
	13400 1600 13400 5500
Wire Wire Line
	13400 5100 13500 5100
Wire Wire Line
	13500 5100 13500 5000
Wire Wire Line
	13500 4300 13500 4400
Wire Wire Line
	13500 4400 13400 4400
Connection ~ 13400 4400
Wire Wire Line
	13500 3600 13500 3700
Wire Wire Line
	13500 3700 13400 3700
Connection ~ 13400 3700
Wire Wire Line
	13500 2900 13500 3000
Wire Wire Line
	13500 3000 13400 3000
Connection ~ 13400 3000
Wire Wire Line
	13500 2200 13500 2300
Wire Wire Line
	13500 2300 13400 2300
Connection ~ 13400 2300
Connection ~ 12700 3300
Connection ~ 3600 5100
Connection ~ 4500 5100
Connection ~ 5700 5100
Connection ~ 6600 5100
Connection ~ 9300 5100
Connection ~ 11600 5100
Connection ~ 12600 5100
Connection ~ 13400 5100
Connection ~ 3700 1200
Connection ~ 3700 1900
Connection ~ 3700 2600
Connection ~ 3700 3300
Connection ~ 3700 4000
Connection ~ 3700 4700
Wire Wire Line
	3700 1500 3700 1600
Wire Wire Line
	3700 1600 3500 1600
Wire Wire Line
	3500 1600 3500 5750
Wire Wire Line
	3100 5750 10000 5750
Wire Wire Line
	10000 5750 10000 5100
Wire Wire Line
	10000 5100 10200 5100
Wire Wire Line
	10200 5100 10200 5000
Wire Wire Line
	9200 5750 9200 4400
Wire Wire Line
	9200 4400 9400 4400
Wire Wire Line
	9400 4400 9400 4300
Connection ~ 9200 5750
Wire Wire Line
	6500 5750 6500 3700
Wire Wire Line
	6500 3700 6700 3700
Wire Wire Line
	6700 3700 6700 3600
Connection ~ 6500 5750
Wire Wire Line
	5600 5750 5600 3000
Wire Wire Line
	5600 3000 5800 3000
Wire Wire Line
	5800 3000 5800 2900
Connection ~ 5600 5750
Wire Wire Line
	4400 5750 4400 2300
Wire Wire Line
	4400 2300 4600 2300
Wire Wire Line
	4600 2300 4600 2200
Connection ~ 4400 5750
Connection ~ 3500 5750
Text Label 3100 5750 0    50   ~ 0
CS7
Text Notes 3850 1600 0    50   ~ 0
0x75
Text Notes 3850 2300 0    50   ~ 0
0x54
Text Notes 3850 3000 0    50   ~ 0
0x52
Text Notes 3850 3700 0    50   ~ 0
0x53
Text Notes 3850 4400 0    50   ~ 0
0x50
Text Notes 3850 5100 0    50   ~ 0
0x51
Text Notes 4750 1600 0    50   ~ 0
0x44
Text Notes 4750 2300 0    50   ~ 0
0x74
Text Notes 4750 3000 0    50   ~ 0
0x42
Text Notes 4750 3700 0    50   ~ 0
0x43
Text Notes 4750 4400 0    50   ~ 0
0x40
Text Notes 4750 5100 0    50   ~ 0
0x41
Text Notes 5950 1600 0    50   ~ 0
0x25
Text Notes 5950 2300 0    50   ~ 0
0x23
Text Notes 5950 3000 0    50   ~ 0
0x72
Text Notes 5950 3700 0    50   ~ 0
0x12
Text Notes 5950 4400 0    50   ~ 0
0x20
Text Notes 5950 5100 0    50   ~ 0
0x21
Text Notes 6850 1600 0    50   ~ 0
0x34
Text Notes 6850 2300 0    50   ~ 0
0x33
Text Notes 6850 3000 0    50   ~ 0
0x32
Text Notes 6850 3700 0    50   ~ 0
0x73
Text Notes 6850 4400 0    50   ~ 0
0x30
Text Notes 6850 5100 0    50   ~ 0
0x31
Text Notes 9550 1600 0    50   ~ 0
0x04
Text Notes 9550 2300 0    50   ~ 0
0x03
Text Notes 9550 3000 0    50   ~ 0
0x01
Text Notes 9550 3700 0    50   ~ 0
0x02
Text Notes 9550 4400 0    50   ~ 0
0x70
Text Notes 9550 5100 0    50   ~ 0
0x00
Text Notes 10350 1600 0    50   ~ 0
0x14
Text Notes 10350 2300 0    50   ~ 0
0x13
Text Notes 10350 3000 0    50   ~ 0
0x11
Text Notes 10350 3700 0    50   ~ 0
0x12
Text Notes 10350 4400 0    50   ~ 0
0x10
Text Notes 10350 5100 0    50   ~ 0
0x71
Text Notes 11050 3700 0    50   ~ 0
0xA2
Text Notes 11850 3700 0    50   ~ 0
0xB2
Text Notes 11850 5100 0    50   ~ 0
0xB1
Text Notes 12850 1600 0    50   ~ 0
0x95
Text Notes 12850 2300 0    50   ~ 0
0x94
Text Notes 12850 3000 0    50   ~ 0
0x92
Text Notes 12850 3700 0    50   ~ 0
0x93
Text Notes 12850 4400 0    50   ~ 0
0x90
Text Notes 12850 5100 0    50   ~ 0
0x91
Text Notes 13650 1600 0    50   ~ 0
0x85
Text Notes 13650 2300 0    50   ~ 0
0x84
Text Notes 13650 3000 0    50   ~ 0
0x82
Text Notes 13650 3700 0    50   ~ 0
0x83
Text Notes 13650 4400 0    50   ~ 0
0x80
Text Notes 13650 5100 0    50   ~ 0
0x81
Wire Wire Line
	10900 2600 10900 3400
NoConn ~ 5000 7200
Wire Notes Line rgb(255, 0, 0)
	1750 6700 2300 6700
Wire Notes Line rgb(255, 0, 0)
	2300 6700 2300 7300
Wire Notes Line rgb(255, 0, 0)
	2300 7300 1750 7300
Wire Notes Line rgb(255, 0, 0)
	1750 7300 1750 6700
Text Notes 1750 7400 0    50   ~ 0
Value change: 220uF
Text Notes 14300 1500 0    50   ~ 0
POWER STATE FAIL
Wire Notes Line rgb(255, 0, 0)
	14200 1300 14200 1650
Wire Notes Line rgb(255, 0, 0)
	14200 1650 15150 1650
Wire Notes Line rgb(255, 0, 0)
	15150 1650 15150 1300
Wire Notes Line rgb(255, 0, 0)
	15150 1300 14200 1300
Text Notes 14200 1300 0    50   ~ 0
Update PCB legend
$EndSCHEMATC
